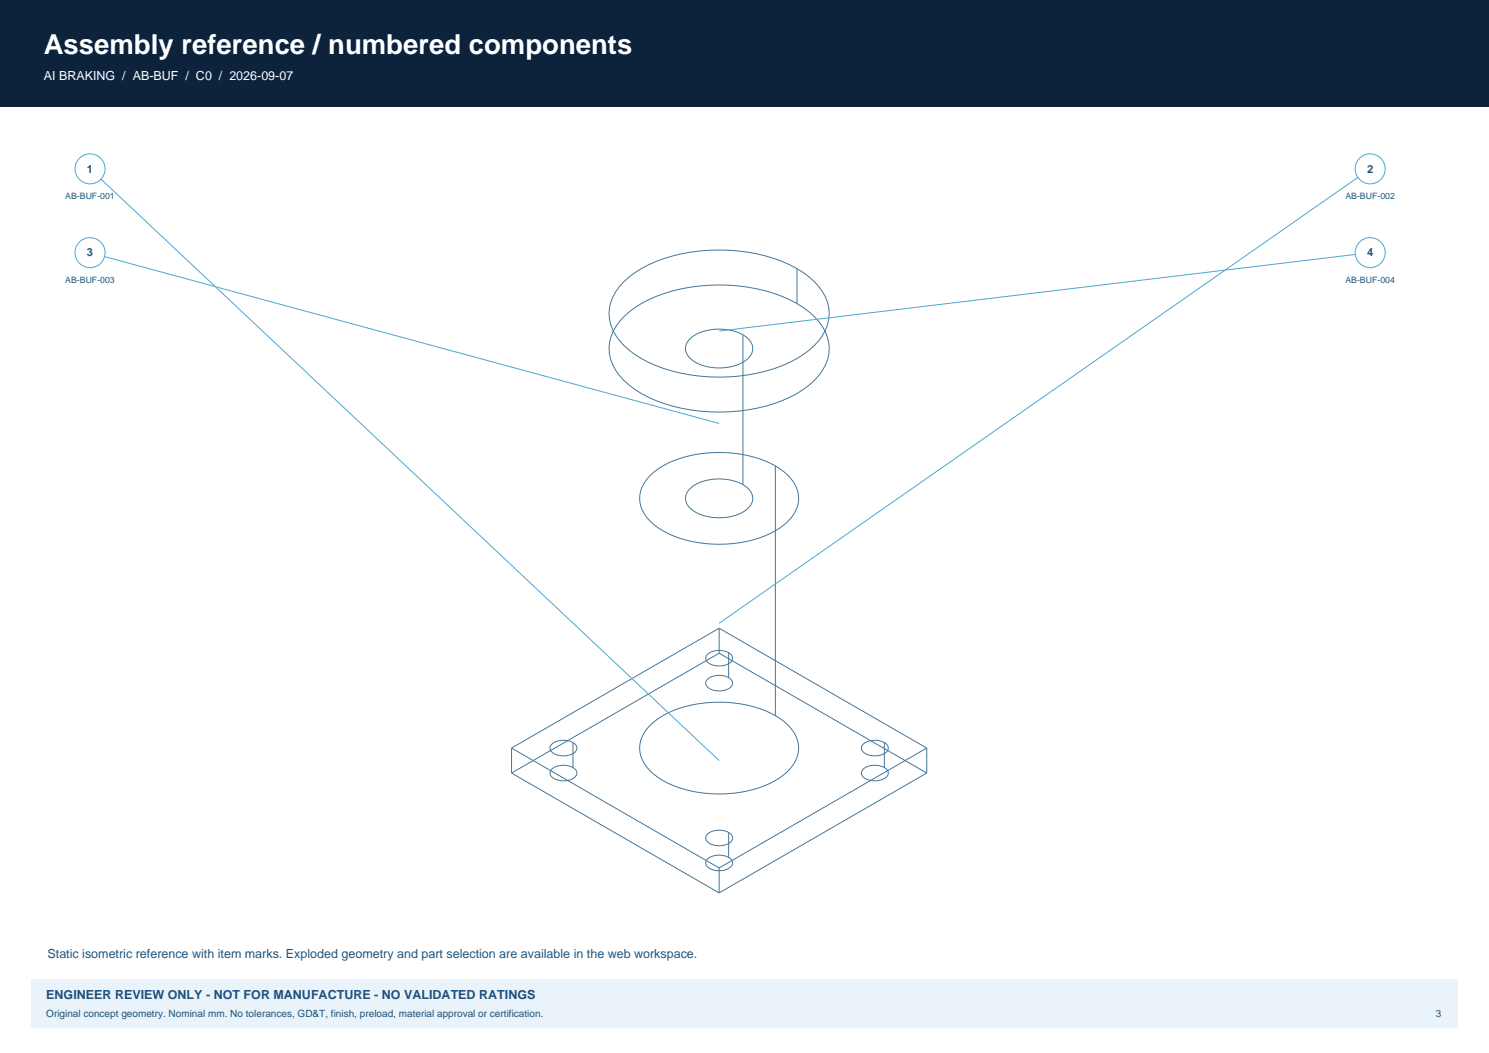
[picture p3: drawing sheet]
<svg xmlns="http://www.w3.org/2000/svg" width="420mm" height="297mm" viewBox="0 0 420 297" stroke-linecap="round" stroke-linejoin="round" font-family="sans-serif">
<path d="M0 0h420v30h-420z" fill-rule="evenodd" fill="#0d233b"/>
<path d="M8.8 276.2h402.4v13.7h-402.4z" fill-rule="evenodd" fill="#eaf3fa"/>
<g fill="none" stroke="#457798" stroke-width=".28">
<path d="M176 79.5a36.1 36.1 0 0 1 21.5-8.7 45.5 45.5 0 0 1 29.1 6.1 14.5 14.5 0 0 1 7.3 11.5 14.5 14.5 0 0 1-7.3 11.6 45.5 45.5 0 0 1-29.1 6.1 36.1 36.1 0 0 1-21.5-8.7 11.7 11.7 0 0 1 0-17.9zM224.8 75.8v9.8M176 89.3a36.1 36.1 0 0 1 21.5-8.7 45.5 45.5 0 0 1 29.1 6.2 14.5 14.5 0 0 1 7.3 11.5 14.5 14.5 0 0 1-7.3 11.5 45.5 45.5 0 0 1-29.1 6.2 36.1 36.1 0 0 1-21.5-8.7 11.7 11.7 0 0 1 0-18zM194.6 95.6a14 14 0 0 1 15-1.2 4.1 4.1 0 0 1 2.2 5.8 11 11 0 0 1-9.8 3.6 9.6 9.6 0 0 1-8.3-4.1 3.5 3.5 0 0 1 .9-4.1zM209.6 94.4v42.3M183.4 134.1a26.8 26.8 0 0 1 17.5-6.4 30.7 30.7 0 0 1 20.3 5.4 8.8 8.8 0 0 1 3.3 10.8 16.6 16.6 0 0 1-10.4 7.9 35.7 35.7 0 0 1-27.1-2.1 11.4 11.4 0 0 1-6.6-9.1 9.2 9.2 0 0 1 3-6.5zM194.6 137.8a14 14 0 0 1 15-1.1 4.1 4.1 0 0 1 2.2 5.7 11 11 0 0 1-9.8 3.6 9.6 9.6 0 0 1-8.3-4 3.5 3.5 0 0 1 .9-4.2zM218.7 131.4v70.4M202.8 177.2l-58.5 33.8M202.8 177.2l58.6 33.8M202.8 177.2v7M199.6 184.5a5.3 5.3 0 0 1 6.8 .4 1.9 1.9 0 0 1-1.7 2.6 4.7 4.7 0 0 1-5.6-1.5 1.45 1.45 0 0 1 .5-1.5z"/>
<path d="M199.6 191.6a5.3 5.3 0 0 1 6.8 .3 1.9 1.9 0 0 1-1.7 2.7 4.7 4.7 0 0 1-5.6-1.5 1.45 1.45 0 0 1 .5-1.5zM202.8 184.2l-58.5 33.8M202.8 184.2l58.6 33.8M205.5 184.1v7M144.3 211l58.5 33.8M144.3 211v7M144.3 218l58.5 33.8M155.6 209.9a5.3 5.3 0 0 1 6.9 .3 1.9 1.9 0 0 1-1.7 2.7 4.7 4.7 0 0 1-5.6-1.5 1.45 1.45 0 0 1 .4-1.5zM155.6 216.9a5.3 5.3 0 0 1 6.9 .4 1.9 1.9 0 0 1-1.7 2.6 4.7 4.7 0 0 1-5.6-1.5 1.45 1.45 0 0 1 .4-1.5zM161.6 209.4v7.1M183.4 204.5a26.8 26.8 0 0 1 17.5-6.4 30.7 30.7 0 0 1 20.3 5.5 8.8 8.8 0 0 1 3.3 10.7 16.6 16.6 0 0 1-10.4 7.9 35.7 35.7 0 0 1-27.1-2 11.4 11.4 0 0 1-6.6-9.2 9.2 9.2 0 0 1 3-6.5zM243.5 209.9a5.3 5.3 0 0 1 6.8 .3 1.9 1.9 0 0 1-1.6 2.7 4.7 4.7 0 0 1-5.7-1.5 1.45 1.45 0 0 1 .5-1.5z"/>
<path d="M243.5 216.9a5.3 5.3 0 0 1 6.8 .4 1.9 1.9 0 0 1-1.6 2.6 4.7 4.7 0 0 1-5.7-1.5 1.45 1.45 0 0 1 .5-1.5zM249.4 209.4v7.1M261.4 218l-58.6 33.8M261.4 211v7M261.4 211l-58.6 33.8M199.6 235.3a5.3 5.3 0 0 1 6.8 .3 1.9 1.9 0 0 1-1.7 2.6 4.7 4.7 0 0 1-5.6-1.5 1.45 1.45 0 0 1 .5-1.4zM205.5 234.8v7M199.6 242.3a5.3 5.3 0 0 1 6.8 .3 1.9 1.9 0 0 1-1.7 2.7 4.7 4.7 0 0 1-5.6-1.5 1.45 1.45 0 0 1 .5-1.5zM202.8 244.8v7"/>
</g>
<path d="M25.4 47.6l177.4 166.9" fill="none" stroke="#4da8d0" stroke-width=".28"/>
<circle cx="25.4" cy="47.6" r="4.2" fill="#fff" stroke="#4da8d0" stroke-width=".28"/>
<path d="M386.5 47.6l-183.7 128.2" fill="none" stroke="#4da8d0" stroke-width=".28"/>
<circle cx="386.5" cy="47.6" r="4.2" fill="#fff" stroke="#4da8d0" stroke-width=".28"/>
<path d="M25.4 71.3l177.4 48.1" fill="none" stroke="#4da8d0" stroke-width=".28"/>
<circle cx="25.4" cy="71.3" r="4.2" fill="#fff" stroke="#4da8d0" stroke-width=".28"/>
<path d="M386.5 71.3l-183.7 22.1" fill="none" stroke="#4da8d0" stroke-width=".28"/>
<circle cx="386.5" cy="71.3" r="4.2" fill="#fff" stroke="#4da8d0" stroke-width=".28"/>
<text font-size="7.8" fill="#fff" x="12.3" y="15.2">Assembly reference / numbered components</text>
<text font-size="3.5" fill="#fff" x="12.3" y="22.6">AI BRAKING / AB-BUF / C0 / 2026-09-07</text>
<text font-size="3.5" fill="#20577d" x="13.4" y="270.2">Static isometric reference with item marks. Exploded geometry and part selection are available in the web workspace.</text>
<text font-size="3.5" fill="#1b4e80" x="13.1" y="281.8">ENGINEER REVIEW ONLY - NOT FOR MANUFACTURE - NO VALIDATED RATINGS</text>
<g font-size="3.2" fill="#20577d">
<text x="24.5" y="48.7">1</text>
<text x="385.6" y="48.7">2</text>
<text x="24.5" y="72.3">3</text>
<text x="385.6" y="72.3">4</text>
</g>
<g font-size="2.8" fill="#1b4e80">
<text x="13.1" y="286.8">Original concept geometry. Nominal mm. No tolerances, GD&amp;T, finish, preload, material approval or certification.</text>
<text x="405" y="286.8">3</text>
</g>
<g font-size="2.5" fill="#20577d">
<text x="18.4" y="56.1">AB-BUF-001</text>
<text x="379.5" y="56.1">AB-BUF-002</text>
<text x="18.4" y="79.7">AB-BUF-003</text>
<text x="379.5" y="79.7">AB-BUF-004</text>
</g>
</svg>
